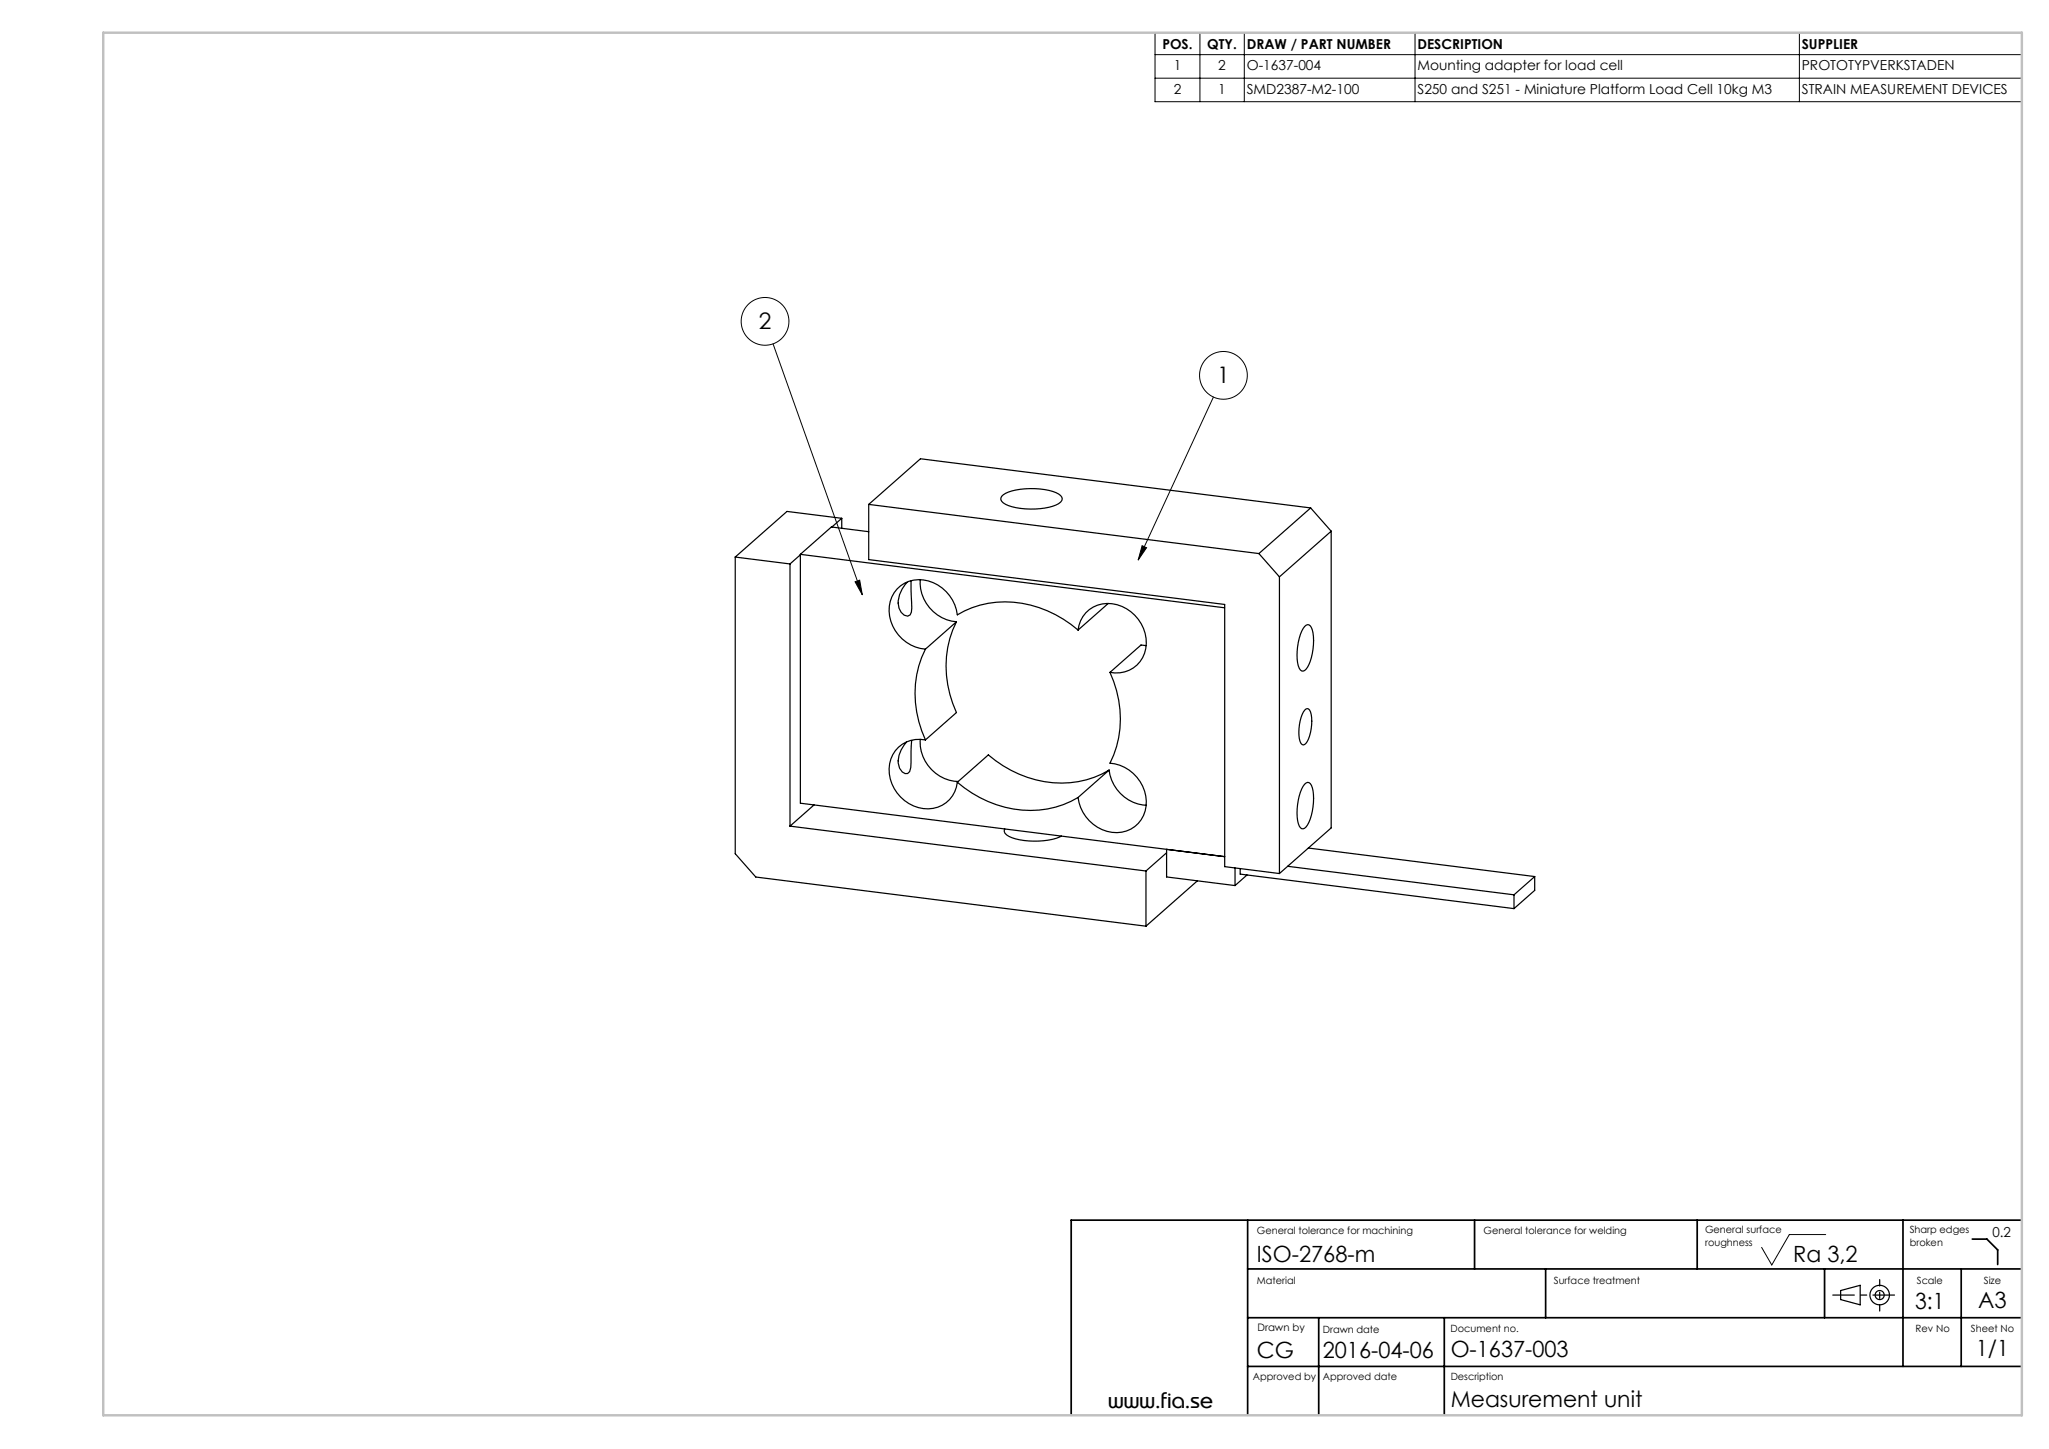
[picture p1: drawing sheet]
<svg xmlns="http://www.w3.org/2000/svg" width="420mm" height="297mm" viewBox="0 0 420 297" stroke-linecap="round" stroke-linejoin="round" font-family="sans-serif">
<g fill="none" stroke="#000" stroke-width=".2">
<path d="M236.8 6.7h177.6v14.1h-177.6zM236.8 16h177.6M236.8 11.2h177.6M246 6.7v14.1M255.1 6.7v14.1M290.1 6.7v14.1M368.8 6.7v14.1M158.5 70.5l18.2 51.4M248.7 81.4l-15.4 33.4M175.3 119.3l.9-.4 .5 3zM234.1 111.8l.9 .5-1.7 2.5zM374.2 253h-7.4l-3.6 6.3-2.1-3.6"/>
<circle cx="156.8" cy="65.9" r="4.9"/>
<circle cx="250.8" cy="76.9" r="4.9"/>
</g>
<g fill="none" stroke="#000" stroke-width=".25">
<path d="M150.7 114.2l11.2 1.4M150.7 114.2v60.8l4.2 4.8 80 10M161.9 115.6v53.7M164.1 113.7l-2.2 1.9M164.1 113.6l86.9 11M164.1 113.6v51l86.9 11-11.9-1.5v5.6l14.1 1.8M172.5 106.2l-11.2-1.4-10.6 9.4M172.5 106.2l-2 1.8M172.5 106.2v2.1M178.1 103.4v11.3l72.9 9.2v53.7l11.3 1.4M178.1 103.4l79.9 10.1M178.1 103.4l10.6-9.4 80 10.1"/>
<path d="M178.1 109l-7.7-1-6.3 5.6M186.7 119.1l.1 3a7.3 7.3 0 0 1-.2 3.9l-.5 .3a2.59 2.59 0 0 1-2-3.1 6.9 6.9 0 0 1 1.8-3.8M188.6 118.8a8.2 8.2 0 0 0 7.5 8.6M205.6 101.4a13.7 13.7 0 0 1 9.4-.9 4.3 4.3 0 0 1 2.7 1.4 1.03 1.03 0 0 1-.7 1.3 14.6 14.6 0 0 1-10.9 .2 1.15 1.15 0 0 1-.8-1.7zM258 113.5l4.3 4.7M262.3 118.2v60.8M268.7 104.1l-10.7 9.4M268.7 104.1l4.2 4.8M272.9 108.9l-10.6 9.3M272.9 108.9v60.8l-10.6 9.3M189.7 133.1a21.3 21.3 0 0 0 0 18.6M196.1 127.4a21.3 21.3 0 0 0 0 18.7l-6.4 5.6"/>
<path d="M196.1 127.4l-6.4 5.7M221 129.1a6.2 6.2 0 0 1 9-4.8 7.9 7.9 0 0 1 4.2 10.5 6.1 6.1 0 0 1-6.7 3M221 129.1a21.6 21.6 0 0 0-23.3-3.9l-1.5 .8a8 8 0 0 0-9.9-6.8 6.4 6.4 0 0 0-3.3 9.1 8.2 8.2 0 0 0 6.7 4.8M227.2 123.7l-6.2 5.4M227.5 137.8a21.3 21.3 0 0 1 0 18.6 8 8 0 0 1 6.9 10.8 6.4 6.4 0 0 1-9.4 2.4 8.3 8.3 0 0 1-4-6.1M234.9 132.3l-1-.1-6.4 5.6M267.4 128.4l.6-.4a1.15 1.15 0 0 1 1 1.1 11.3 11.3 0 0 1-1.3 8.1l-.6 .4a1.15 1.15 0 0 1-1-1.1 11.3 11.3 0 0 1 1.3-8.1zM186.9 151.8l-.2 2.2a14 14 0 0 1-.2 4.2l-.5 .4a1.92 1.92 0 0 1-1.9-2.2 5.8 5.8 0 0 1 1.7-4.3M188.6 151.5a8.2 8.2 0 0 0 7.8 8.7M189.7 151.7a6.2 6.2 0 0 0-7.2 7.9 7.9 7.9 0 0 0 9.7 5.8 6 6 0 0 0 4-5.1M227.3 157.9a8.2 8.2 0 0 0 7.6 7.2M227.3 157.9a21 21 0 0 1-23.2-2l-1.5-1.2-6.4 5.6"/>
<path d="M227.3 157.9l-6.3 5.6M267.4 145.6l.6-.4a1.21 1.21 0 0 1 .8 1.3 9 9 0 0 1-1.1 5.9l-.6 .3a1.21 1.21 0 0 1-.8-1.2 9 9 0 0 1 1.1-5.9zM161.9 169.3l73 9.2M166.9 165l-5 4.3M196.2 160.3a21.6 21.6 0 0 0 23.3 4l1.5-.8M206 169.9a.89 .89 0 0 0 .3 1.2 13.7 13.7 0 0 0 9.4 .9l1.9-.6M234.9 178.5v11.3M239.1 174.8l-4.2 3.7M253.2 177.9v3.6M254.2 178v1.2l56.1 7M255.6 179.3l-2.4 2.2M263.9 177.6l46.4 5.8"/>
<path d="M267.4 160.8l.6-.4a1.15 1.15 0 0 1 1 1.1 11.3 11.3 0 0 1-1.3 8l-.6 .4a1.15 1.15 0 0 1-1-1.1 11.3 11.3 0 0 1 1.3-8zM268.2 173.8l46.4 5.9M314.6 179.7l-4.3 3.7M314.6 179.7v2.8l-4.3 3.7M245.4 180.5l-10.5 9.3M310.3 183.4v2.8M377.3 264.5l4-1.1v4l-4-1z"/>
<circle cx="385.3" cy="265.4" r="2"/>
<circle cx="385.3" cy="265.4" r=".93"/>
</g>
<path d="M388.3 265.4h-12.6" fill="none" stroke="#000" stroke-width=".25" stroke-dasharray="15.2 1.3 1.3 1.3" stroke-dashoffset="10.8"/>
<path d="M385.3 268.7v-6.4" fill="none" stroke="#000" stroke-width=".25" stroke-dasharray="15.2 1.3 1.3 1.3" stroke-dashoffset="13.9"/>
<g fill="none" stroke="#000" stroke-width=".35">
<path d="M255.7 250.1v40M302.3 250.1v10M347.9 250.1v10M390.1 250.1v30M404.3 254h3l2.2 2.2v3M414.4 250.1h-194.8v40M255.7 270.1h158.7M255.7 260.1h158.7M270.3 270.1v20M296 270.1v20M316.8 260.1v10M374 260.1v10"/>
<path d="M402 260.1v20M255.7 280.1h158.7"/>
</g>
<path d="M21.2 6.7h393.2v283.4h-393.2z" fill="none" stroke="#c0c0c0" stroke-width=".5"/>
<path d="M234.1 111.8l.9 .5-1.7 2.5zM175.3 119.3l.9-.4 .5 3z" fill="#000"/>
<g font-size="4.7">
<text x="155.5" y="67.5">2</text>
<text x="249.5" y="78.6">1</text>
</g>
<g font-size="4.6">
<text x="257.6" y="258.6">ISO-2768-m</text>
<text x="367.6" y="258.6">Ra 3,2</text>
<text x="392.6" y="268.3">3:1</text>
<text x="405.5" y="268">A3</text>
<text x="257.6" y="278.4">CG</text>
<text x="271.1" y="278.4">2016-04-06</text>
<text x="297.4" y="278.1">O-1637-003</text>
<text x="405.1" y="277.9">1/1</text>
<text x="297.4" y="288.4">Measurement unit</text>
</g>
<text font-size="4.2" x="227.2" y="288.5">www.fia.se</text>
<g font-size="2.8">
<text x="238.3" y="10">POS.</text>
<text x="247.5" y="10">QTY.</text>
<text x="255.6" y="10">DRAW / PART NUMBER</text>
<text x="290.6" y="10">DESCRIPTION</text>
<text x="369.3" y="10">SUPPLIER</text>
<text x="240.6" y="14.4">1</text>
<text x="249.7" y="14.4">2</text>
<text x="255.6" y="14.4">O-1637-004</text>
<text x="290.6" y="14.4">Mounting adapter for load cell</text>
<text x="369.3" y="14.4">PROTOTYPVERKSTADEN</text>
<text x="240.6" y="19.2">2</text>
<text x="249.7" y="19.2">1</text>
<text x="255.6" y="19.2">SMD2387-M2-100</text>
<text x="290.6" y="19.2">S250 and S251 - Miniature Platform Load Cell 10kg M3</text>
<text x="369.3" y="19.2">STRAIN MEASUREMENT DEVICES</text>
<text x="408.4" y="253.5">0.2</text>
</g>
<text font-size="2.1" x="257.7" y="272.8">Drawn by</text>
<g font-size="2">
<text x="257.6" y="252.9">General tolerance for machining</text>
<text x="304.1" y="252.9">General tolerance for welding</text>
<text x="349.5" y="252.8">General surface</text>
<text x="349.5" y="255.4">roughness</text>
<text x="391.4" y="252.8">Sharp edges</text>
<text x="391.4" y="255.4">broken</text>
<text x="257.6" y="263.2">Material</text>
<text x="318.5" y="263.2">Surface treatment</text>
<text x="392.9" y="263.2">Scale</text>
<text x="406.6" y="263.2">Size</text>
<text x="271.1" y="273.2">Drawn date</text>
<text x="297.3" y="273">Document no.</text>
<text x="392.7" y="273">Rev No</text>
<text x="404" y="273">Sheet No</text>
<text x="256.8" y="282.9">Approved by</text>
<text x="271.1" y="282.8">Approved date</text>
<text x="297.4" y="282.8">Description</text>
</g>
</svg>
